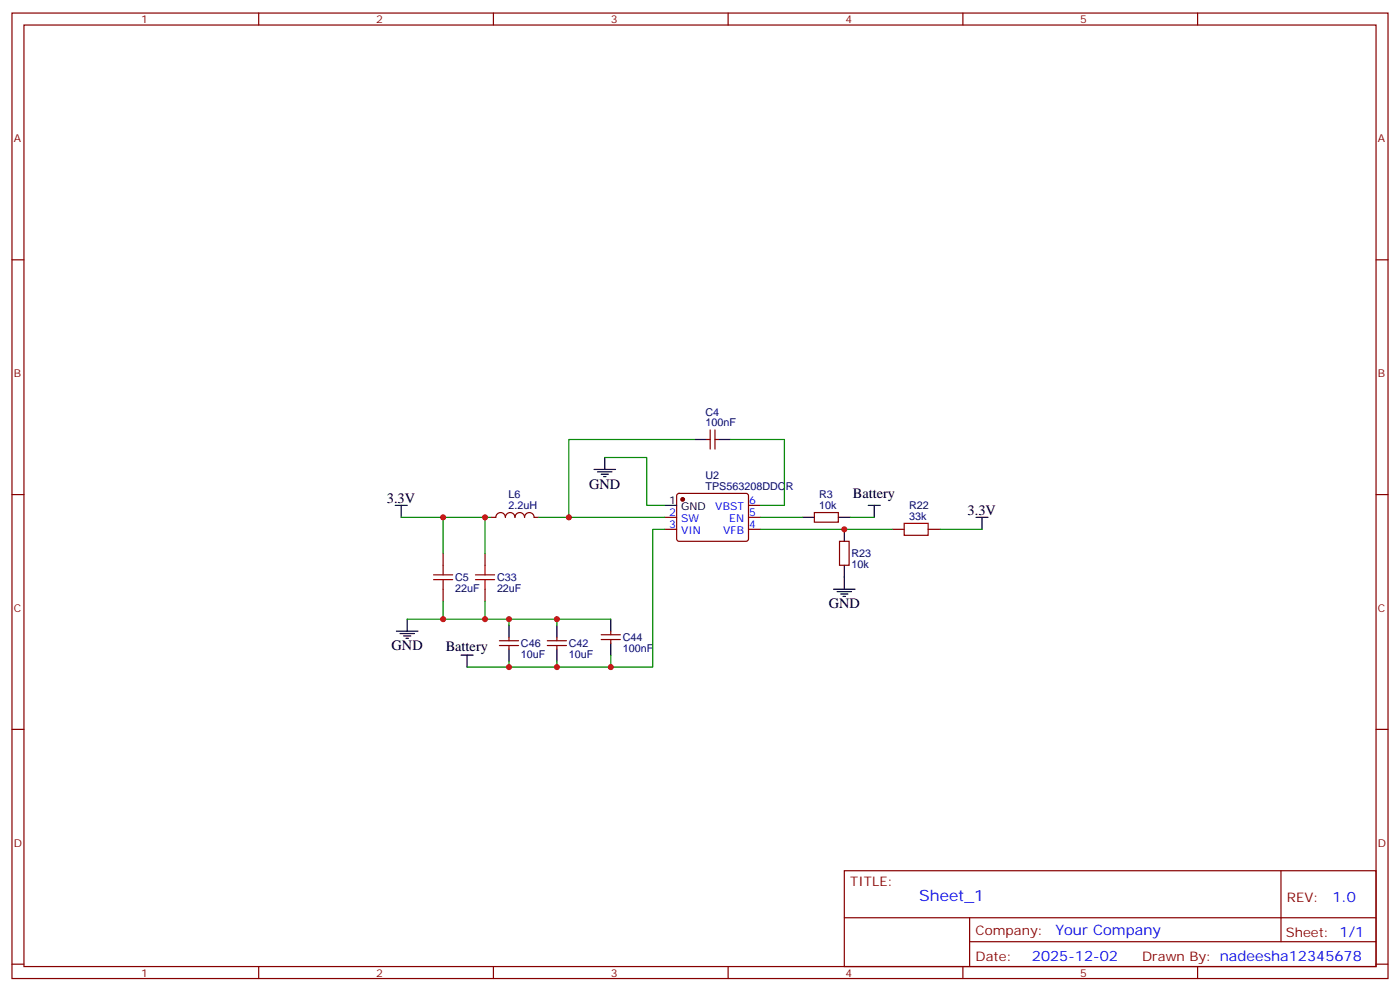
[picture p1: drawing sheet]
<svg xmlns="http://www.w3.org/2000/svg" width="412mm" height="292mm" viewBox="0 0 412 292" stroke-linecap="round" stroke-linejoin="round" font-family="sans-serif">
<g fill="none" stroke="#870000" stroke-width=".35">
<path d="M3.5 3.8h405.4v284.4h-405.4zM7.1 7.4h398.2v277.3h-398.2zM76.2 3.8v3.6M145.3 3.8v3.6M214.5 3.8v3.6M283.6 3.8v3.6M352.8 3.8v3.6M3.5 76.5h3.6M405.3 76.5h3.6M208.1 129.4h1.1M209.2 126.6v5.7M210.6 126.6v5.7"/>
<path d="M210.6 129.4h1.1M3.5 145.7h3.6M144.6 152.4h1.4a1.41 1.41 0 0 1 1.5-1.4 1.41 1.41 0 0 1 1.4 1.4 1.41 1.41 0 0 1 1.4-1.4 1.41 1.41 0 0 1 1.4 1.4 1.41 1.41 0 0 1 1.4-1.4 1.41 1.41 0 0 1 1.4 1.4 1.41 1.41 0 0 1 1.4-1.4 1.41 1.41 0 0 1 1.4 1.4h1.4M195.8 152.4h3.5M195.8 155.9h3.5M199.6 145.5l.4-.2 20.1 .1 .4 .6-.1 13-.6 .4h-20l-.5-.7v-12.7zM220.5 152.4h3.5M220.5 155.9h3.5M220.5 148.8h3.5M239.9 151h7v2.8h-7zM247.3 159.4h2.8v7.1h-2.8zM262.8 155.9h3.5"/>
<path d="M273.4 155.9h3.5M405.3 145.7h3.6M130.5 162.9v3.6M130.5 173.5v3.6M142.9 162.9v3.6M142.9 173.5v3.6M147.1 188.7h5.7M147.1 190.1h5.7M149.9 187.6v1.1M149.9 190.1v1.1M161.2 188.7h5.7M161.2 190.1h5.7"/>
<path d="M164 187.6v1.1M164 190.1v1.1M177.1 188.3h5.6M177.1 186.9h5.6M179.9 185.9v1M179.9 188.3v1.1M3.5 214.8h3.6M405.3 214.8h3.6M248.7 256.4h156.6v28.3h-156.6zM377.3 256.5v20.8M248.7 270.3h156.5M285.6 277.3h119.6"/>
<path d="M285.6 270.3v14.1M3.5 284h3.6M76.2 284.7v3.5M145.3 284.7v3.5M214.5 284.7v3.5M283.6 284.7v3.5M352.8 284.7v3.5M405.3 284h3.6"/>
</g>
<circle cx="201.1" cy="147.1" r=".53" fill="#870000" stroke="#870000" stroke-width=".35"/>
<g fill="none" stroke="#000" stroke-width=".35">
<path d="M175 138.3h6.3M176 139h4.3M177.1 139.7h2.1M178.2 134.7v3.6M204.6 129.4h3.5M211.7 129.4h3.5M116.4 148.8h3.5M118.2 148.8v3.6M177.8 140.4h.7M195.8 148.8h3.5M236.4 152.4h3.5M246.9 152.4h3.6"/>
<path d="M248.7 155.9v3.5M255.8 148.8h3.5M257.5 148.8v3.6M287.5 152.4h3.5M289.3 152.4v3.5M245.5 173.5h6.4M246.6 174.2h4.2M247.6 174.9h2.2M248.4 175.6h.7M248.7 166.5v7M116.8 185.9h6.3M117.8 186.6h4.3"/>
<path d="M118.9 187.3h2.1M119.6 188h.7M119.9 182.4v3.5M135.8 192.9h3.5M137.6 192.9v3.6M149.9 184.1v3.5M149.9 191.2v3.5M164 184.1v3.5M164 191.2v3.5M179.9 182.4v3.5M179.9 189.4v3.5"/>
</g>
<path d="M266.3 154.1h7.1v3.6h-7.1zM127.7 169.3h5.6M127.7 170.7h5.6M130.5 166.5v2.8M130.5 170.7v2.8M140.1 169.3h5.6M140.1 170.7h5.6M142.9 166.5v2.8M142.9 170.7v2.8" fill="none" stroke="#a10000" stroke-width=".35"/>
<g fill="none" stroke="#008700" stroke-width=".35">
<path d="M178.2 134.7h12.3v14.1h5.3M204.6 129.4h-37v23h28.2M215.2 129.4h15.9v19.4h-7.1M118.2 152.4h26.4M130.5 152.4v10.5M142.9 152.4v10.5M158.7 152.4h8.9M195.8 155.9h-3.5v40.6h-12.4M224 152.4h12.4M224 155.9h38.8M250.5 152.4h7M276.9 155.9h12.4"/>
<path d="M130.5 177.1v5.3h12.4v-5.3M119.9 182.4h10.6M142.9 182.4h37M149.9 182.4v1.7M149.9 194.7v1.8M164 182.4v1.7M164 194.7v1.8M179.9 192.9v3.6h-42.3"/>
</g>
<g fill="#c00">
<circle cx="167.6" cy="152.4" r=".88"/>
<circle cx="130.5" cy="152.4" r=".88"/>
<circle cx="142.9" cy="152.4" r=".88"/>
<circle cx="142.9" cy="182.4" r=".88"/>
<circle cx="179.9" cy="196.5" r=".88"/>
<circle cx="130.5" cy="182.4" r=".88"/>
<circle cx="149.9" cy="182.4" r=".88"/>
<circle cx="164" cy="182.4" r=".88"/>
<circle cx="149.9" cy="196.5" r=".88"/>
<circle cx="164" cy="196.5" r=".88"/>
<circle cx="248.7" cy="155.9" r=".88"/>
</g>
<text font-size="4.6" fill="#00f" x="270.8" y="265.5">Sheet_1</text>
<g font-size="4.2">
<text x="173.6" y="143.9">GND</text>
<text x="113.9" y="148.1">3.3V</text>
<text x="251.2" y="146.7">Battery</text>
<text x="285" y="151.7">3.3V</text>
<text x="244.1" y="179.2">GND</text>
<text x="115.4" y="191.5">GND</text>
<text x="131.3" y="191.8">Battery</text>
</g>
<g font-size="4.2" fill="#00f">
<text x="392.5" y="265.7">1.0</text>
<text x="310.9" y="275.3">Your Company</text>
<text x="304" y="283.1">2025-12-02</text>
</g>
<g font-size="3.9" fill="#800">
<text x="250.5" y="261">TITLE:</text>
<text x="379.1" y="265.7">REV:</text>
<text x="287.4" y="275.2">Company:</text>
<text x="378.7" y="275.8">Sheet: 1/1</text>
<text x="287.4" y="282.9">Date:</text>
<text x="336.4" y="283">Drawn By: nadeesha12345678</text>
</g>
<g font-size="3.2" fill="#800">
<text x="41.6" y="6.8">1</text>
<text x="110.8" y="6.8">2</text>
<text x="179.9" y="6.8">3</text>
<text x="249.1" y="6.8">4</text>
<text x="318.2" y="6.8">5</text>
<text x="4.1" y="41.9">A</text>
<text x="405.9" y="41.9">A</text>
<text x="4.1" y="111.1">B</text>
<text x="405.9" y="111.1">B</text>
<text x="4.1" y="180.2">C</text>
<text x="405.9" y="180.2">C</text>
<text x="4.1" y="249.4">D</text>
<text x="405.9" y="249.4">D</text>
<text x="41.6" y="287.7">1</text>
<text x="110.8" y="287.7">2</text>
<text x="179.9" y="287.7">3</text>
<text x="249.1" y="287.7">4</text>
<text x="318.2" y="287.7">5</text>
</g>
<g font-size="3.2" fill="#000080">
<text x="207.8" y="125.6">100nF</text>
<text x="207.8" y="122.4">C4</text>
<text x="207.8" y="141.1">U2</text>
<text x="149.8" y="149.9">2.2uH</text>
<text x="149.8" y="146.7">L6</text>
<text x="207.8" y="144.2">TPS563208DDCR</text>
<text x="241.3" y="149.9">10k</text>
<text x="241.3" y="146.7">R3</text>
<text x="267.8" y="149.9">R22</text>
<text x="267.8" y="153.1">33k</text>
<text x="250.8" y="167.2">10k</text>
<text x="250.8" y="164.1">R23</text>
<text x="134.1" y="171.1">C5</text>
<text x="146.4" y="171.1">C33</text>
<text x="134.1" y="174.3">22uF</text>
<text x="146.4" y="174.3">22uF</text>
<text x="153.5" y="190.5">C46</text>
<text x="167.6" y="190.5">C42</text>
<text x="183.4" y="188.8">C44</text>
<text x="153.5" y="193.7">10uF</text>
<text x="167.6" y="193.7">10uF</text>
<text x="183.4" y="192">100nF</text>
</g>
<g font-size="3.2">
<text x="197.1" y="148.5">1</text>
<text x="200.6" y="150.2">GND</text>
</g>
<g font-size="3.2" fill="#00f">
<text x="220.7" y="148.5">6</text>
<text x="197.1" y="152">2</text>
<text x="197.1" y="155.5">3</text>
<text x="200.6" y="153.8">SW</text>
<text x="210.7" y="150.2">VBST</text>
<text x="214.8" y="153.8">EN</text>
<text x="220.7" y="155.5">4</text>
<text x="220.7" y="152">5</text>
<text x="200.6" y="157.3">VIN</text>
<text x="213" y="157.3">VFB</text>
</g>
</svg>
